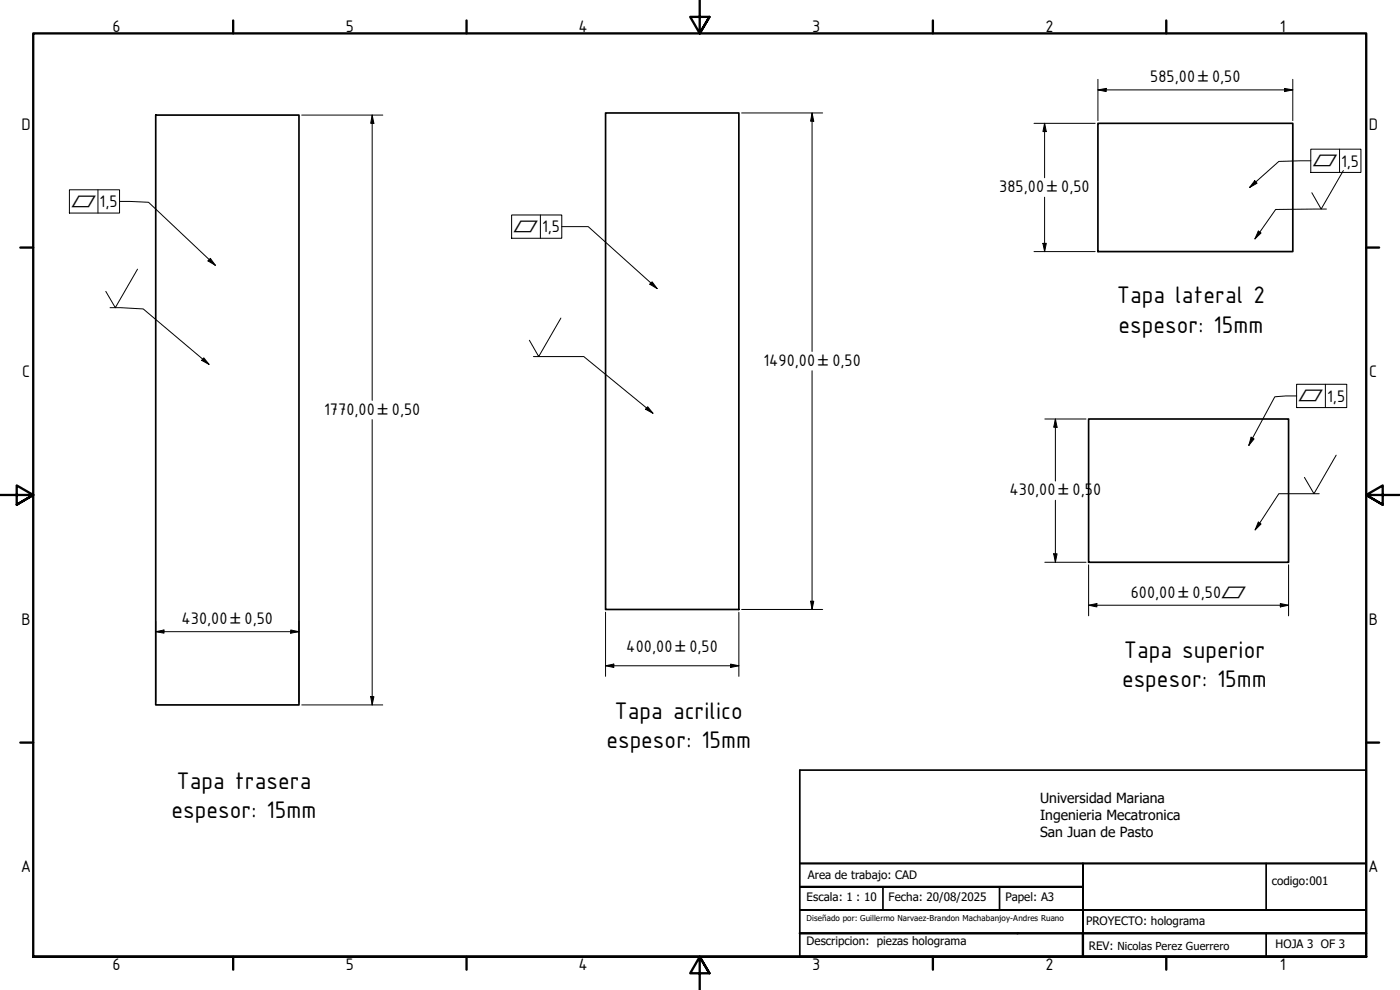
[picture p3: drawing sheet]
<svg xmlns="http://www.w3.org/2000/svg" width="420mm" height="297mm" viewBox="0 0 420 297" stroke-linecap="round" stroke-linejoin="round" font-family="sans-serif">
<!-- layer: Visible (ISO) -->
<path d="M46.7 34.5h43v177h-43zM181.7 33.9h40v149h-40zM329.5 37h58.5v38.5h-58.5zM326.7 125.7h60v43h-60z" fill="none" stroke="#000" stroke-width=".51"/>
<!-- layer: Border (ISO) -->
<g fill="none" stroke="#000" stroke-width=".7">
<path d="M70 6.1v3.9M140 6.1v3.9M210 0v10l-2.9-4.9h5.8l-2.9 4.9 2.9-4.9M280 6.1v3.9M350 6.1v3.9M6.1 74.3h3.9M410 74.3h3.9M0 148.5h10l-5-2.8v5.7l5-2.9-5 2.9M420 148.5h-10l5-2.8v5.7l-5-2.9 5 2.9M6.1 222.8h3.9M410 222.8h3.9M10 287.1v-277.1h400v277.1h-400h400"/>
<path d="M70 287.1v3.8M140 287.1v3.8M212.9 292l-2.9-4.9 2.9 4.9h-5.8l2.9-4.9v9.9M280 287.1v3.8M350 287.1v3.8"/>
</g>
<!-- layer: Title (ANSI) -->
<path d="M240 259.1h170M380 259.1v13.9M410 259.1v-28h-170v56M410 259.1v28M240 273h85h-85M265 266.1v6.9M300 266.1v6.9M325 266.1v-7v20.9v-7h85M325 266.1h-85h85M240 280h170M380 280v7.1" fill="none" stroke="#000" stroke-width=".51"/>
<!-- layer: Border (ANSI) -->
<path d="M240 280h170M240 287.1h170M325 280v7.1" fill="none" stroke="#000" stroke-width=".7"/>
<!-- layer: Dimension (ISO) -->
<g fill="none" stroke="#000" stroke-width=".3">
<path d="M90.6 34.5h24.3M111.7 34.5l.5 2.5h-.9zM111.7 34.5v85.6M222.6 33.9h24.3M243.7 33.9l.5 2.5h-.9zM243.7 33.9v71.6M310.3 37h18.4M313.5 37l.5 2.5h-1zM313.5 37v16.3M329.5 27l2.5-.5v1zM329.5 27h58.5M329.5 23.8v12.4"/>
<path d="M385.5 26.5l2.5 .5-2.5 .5zM388 23.8v12.4M313.5 59.2v16.3M310.3 75.5h18.4M313 73h1l-.5 2.5zM243.7 111.2v71.7M111.7 125.9v85.6M313.6 125.7h12.3M316.7 125.7l.5 2.5h-1zM316.7 125.7v18.6M316.7 150.1v18.6M313.6 168.7h12.3"/>
<path d="M316.2 166.2h1l-.5 2.5zM326.7 169.5v15.3M386.7 169.5v15.3M46.7 189.5l2.5-.5v1zM46.7 189.5h43M46.7 186.4v24.3M87.2 189l2.5 .5-2.5 .5zM89.7 186.4v24.3M181.7 199.8l2.5-.6v1.1zM181.7 199.8h40M181.7 183.7v19.2M219.3 199.2l2.4 .6-2.4 .5z"/>
<path d="M221.7 183.7v19.2M222.6 182.9h24.3M243.3 180.4h.9l-.5 2.5zM326.7 181.6l2.5-.5v1zM326.7 181.6h60M384.2 181.1l2.5 .5-2.5 .5zM90.6 211.5h24.3M111.3 209h.9l-.5 2.5z"/>
</g>
<g fill="#000">
<path d="M111.7 34.5l.5 2.5h-.9zM243.7 33.9l.5 2.5h-.9zM313.5 37l.5 2.5h-1zM329.5 27l2.5-.5v1zM385.5 26.5l2.5 .5-2.5 .5zM313 73h1l-.5 2.5zM316.7 125.7l.5 2.5h-1zM316.2 166.2h1l-.5 2.5zM46.7 189.5l2.5-.5v1zM87.2 189l2.5 .5-2.5 .5zM181.7 199.8l2.5-.6v1.1zM243.3 180.4h.9l-.5 2.5z"/>
<path d="M326.7 181.6l2.5-.5v1zM384.2 181.1l2.5 .5-2.5 .5zM111.3 209h.9l-.5 2.5zM219.3 199.2l2.4 .6-2.4 .5z"/>
</g>
<!-- layer: Symbol (ISO) -->
<g fill="none" stroke="#000" stroke-width=".3">
<path d="M20.8 56.9h15.1v7h-15.1zM29.4 56.9v7M376.6 54.2l.7 .8-2.3 1.2zM393.4 48.2l-9.6 .2-8.8 7.8M393.4 44.8h15v6.9h-15zM402 44.8v6.9M403.2 51.2l-6.7 11.5-2.8-4.9M35.9 60.4l8.7 .3 20 18.9M63.1 77.5l1.5 2.1-2.2-1.3zM153.5 64.5h15.1v7h-15.1zM162.2 64.5v7M168.6 68h7.9l20.7 18.6"/>
<path d="M377.6 69.3l.9 .6-1.9 1.8zM398.1 62.7l-15.3 .2-6.2 8.8M33 92.3l10 .4 19.7 16.6M41.3 80.8l-6.7 11.5-2.9-4.9M168.3 95.4l-6.6 11.6-2.8-4.9M195.7 84.6l1.5 2-2.2-1.3zM61.2 107.4l1.5 1.9-2.2-1.2zM160.1 107h15.1l20.8 17M389.1 118.8l-6.5 .2-7.8 14.7M389.1 115.3h15.1v7h-15.1zM397.8 115.3v7M194.4 122l1.6 2-2.3-1.2z"/>
<path d="M375.5 131.2l.9 .5-1.6 2zM401 136.6l-6.7 11.5-2.8-4.9M377.6 156.6l.9 .6-1.8 1.8zM395.9 148.1h-12.1l-7.1 10.9"/>
</g>
<path d="M376.6 54.2l.7 .8-2.3 1.2zM63.1 77.5l1.5 2.1-2.2-1.3zM377.6 69.3l.9 .6-1.9 1.8zM195.7 84.6l1.5 2-2.2-1.3zM61.2 107.4l1.5 1.9-2.2-1.2zM194.4 122l1.6 2-2.3-1.2zM375.5 131.2l.9 .5-1.6 2zM377.6 156.6l.9 .6-1.8 1.8z" fill="#000"/>
<g font-size="7.7">
<text x="335.2" y="90.9">Tapa lateral 2</text>
<text x="335.7" y="99.8">espesor: 15mm</text>
<text x="337.2" y="197.3">Tapa superior</text>
<text x="336.7" y="206.2">espesor: 15mm</text>
<text x="184.5" y="215.6">Tapa acrilico</text>
<text x="182" y="224.5">espesor: 15mm</text>
<text x="53" y="236.6">Tapa trasera</text>
<text x="51.5" y="245.5">espesor: 15mm</text>
</g>
<g font-size="5.4">
<text x="33.8" y="9.6">6</text>
<text x="103.8" y="9.6">5</text>
<text x="173.6" y="9.6">4</text>
<text x="243.8" y="9.6">3</text>
<text x="313.8" y="9.6">2</text>
<text x="384.1" y="9.6">1</text>
<text x="345.2" y="24.7">585,00</text>
<text x="363.8" y="24.7">0,50</text>
<text x="6.5" y="38.9">D</text>
<text x="410.8" y="38.9">D</text>
<text x="402.5" y="50">1,5</text>
<text x="299.9" y="57.6">385,00</text>
<text x="318.5" y="57.6">0,50</text>
<text x="29.9" y="62.2">1,5</text>
<text x="162.7" y="69.7">1,5</text>
<text x="6.6" y="113.1">C</text>
<text x="229.1" y="109.8">1490,00</text>
<text x="249.8" y="109.8">0,50</text>
<text x="410.9" y="113.1">C</text>
<text x="97.3" y="124.4">1770,00</text>
<text x="117.6" y="124.4">0,50</text>
<text x="398.3" y="120.5">1,5</text>
<text x="303" y="148.6">430,00</text>
<text x="321.9" y="148.6">0,5</text>
<text x="328" y="148.6">0</text>
<text x="339.3" y="179.3">600,00</text>
<text x="357.9" y="179.3">0,50</text>
<text x="6.5" y="187.4">B</text>
<text x="54.5" y="187.2">430,00</text>
<text x="73.4" y="187.2">0,50</text>
<text x="410.8" y="187.4">B</text>
<text x="188" y="195.7">400,00</text>
<text x="206.9" y="195.7">0,50</text>
<text x="6.3" y="261.7">A</text>
<text x="410.6" y="261.7">A</text>
<text x="33.8" y="290.9">6</text>
<text x="103.8" y="290.9">5</text>
<text x="173.6" y="290.9">4</text>
<text x="243.8" y="290.9">3</text>
<text x="313.8" y="290.9">2</text>
<text x="384.1" y="290.9">1</text>
</g>
<g font-size="4.6">
<text x="359.5" y="24.7">±</text>
<text x="393.9" y="49.9">⏥</text>
<text x="314.3" y="57.6">±</text>
<text x="21.3" y="62.1">⏥</text>
<text x="154.1" y="69.6">⏥</text>
<text x="245.6" y="109.8">±</text>
<text x="113.3" y="124.4">±</text>
<text x="389.6" y="120.4">⏥</text>
<text x="317.6" y="148.6">±</text>
<text x="353.7" y="179.3">±</text>
<text x="366.5" y="179.3">⏥</text>
<text x="69.2" y="187.2">±</text>
<text x="202.7" y="195.7">±</text>
</g>
<g font-size="4.2">
<text x="312.2" y="241">Universidad Mariana</text>
<text x="312.2" y="246">Ingenieria Mecatronica</text>
<text x="312.2" y="251.1">San Juan de Pasto</text>
</g>
<g font-size="3.5">
<text x="242.4" y="263.6">Area de trabajo: CAD</text>
<text x="381.7" y="265.6">codigo:001</text>
<text x="242.1" y="270.2">Escala: 1 : 10</text>
<text x="266.7" y="270.2">Fecha: 20/08/2025</text>
<text x="301.8" y="270.2">Papel: A3</text>
<text x="325.9" y="277.4">PROYECTO: holograma</text>
<text x="242.1" y="283.6">Descripcion: piezas holograma</text>
<text x="326.8" y="284.9">REV: Nicolas Perez Guerrero</text>
<text x="382.8" y="284.3">HOJA 3 OF 3</text>
</g>
<text font-size="2.4" x="242.1" y="276.3">Diseñado por: Guillermo Narvaez-Brandon Machabanjoy-Andres Ruano</text>
</svg>
